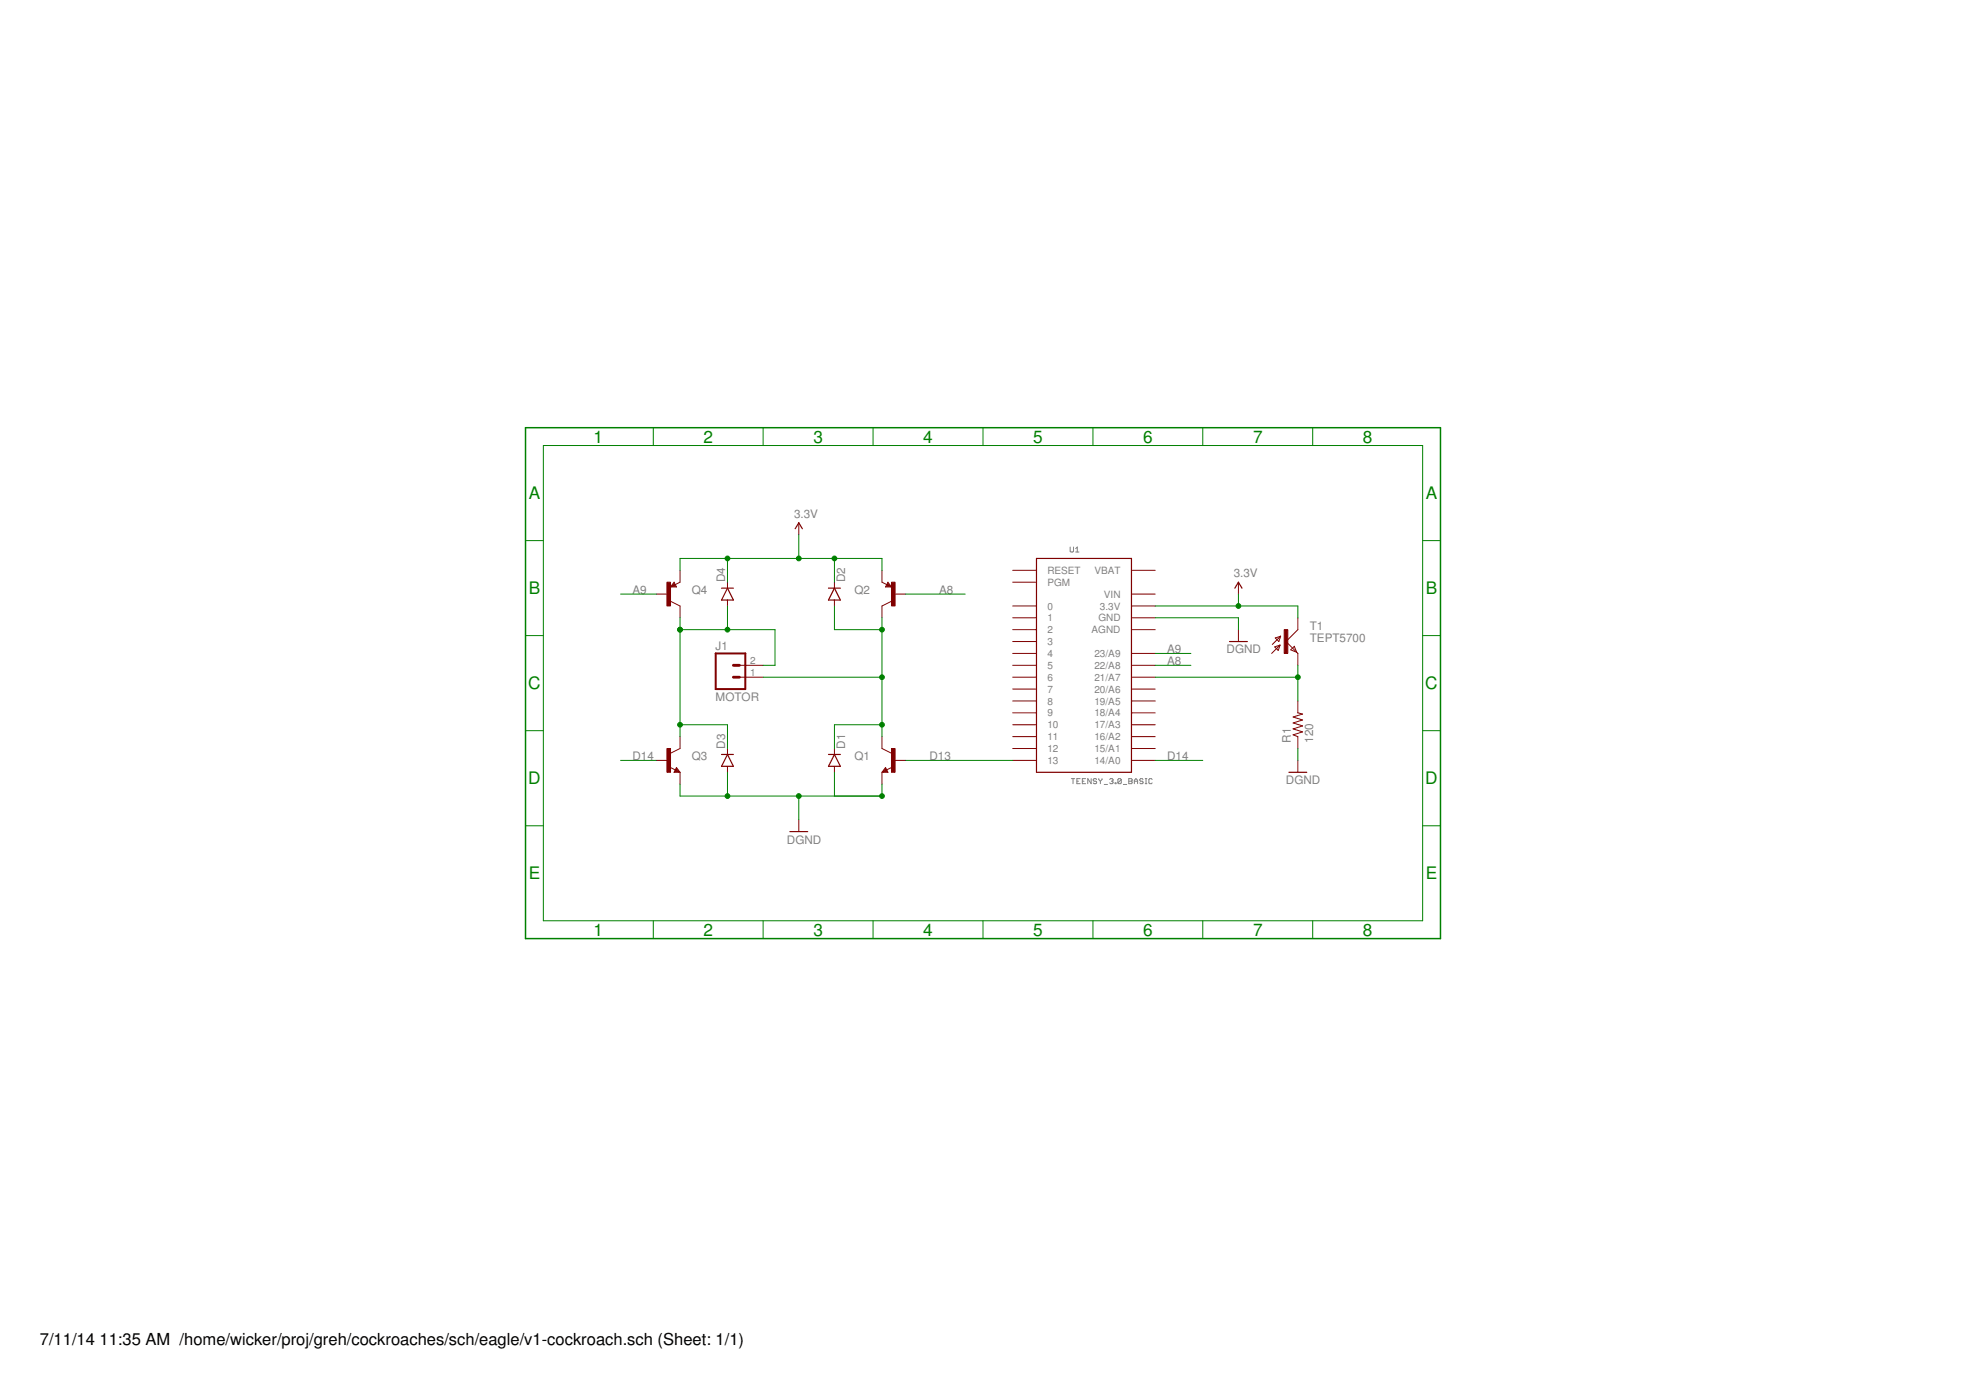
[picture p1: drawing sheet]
<svg xmlns="http://www.w3.org/2000/svg" width="420mm" height="297mm" viewBox="0 0 420 297" stroke-linecap="round" stroke-linejoin="round" font-family="sans-serif">
<g fill="none" stroke="#808080" stroke-width=".21">
<path d="M228.7 116.9v.9l.2 .2h.4l.1-.2v-.9M229.9 118h.7M229.9 117.2l.3-.3v1.1M229 166.4h.7M229.3 166.4v1.1M230.1 166.9h.4M230.8 166.4h-.7v1.1h.7M231.3 166.9h.4M232 166.4h-.7v1.1h.7M233.2 166.4v1.1l-.7-1.1v1.1M234.4 166.6l-.2-.2h-.4l-.2 .2 .2 .3h.4l.2 .2-.2 .4-.6-.2M234.8 166.4l.4 .5"/>
<path d="M235.2 166.9v.6M235.5 166.4l-.3 .5M236 167.6h.7M237.2 166.6l.1-.2h.4l.2 .2-.2 .3M237.5 166.9h.2M237.7 166.9l.2 .2-.2 .4h-.4l-.1-.2M238.3 167.3h.2v.2h-.2zM239.6 166.6l-.2-.2h-.3l-.2 .2v.7M239.6 166.6v.7l-.2 .2h-.3l-.2-.2M239.6 166.6l-.7 .7M240.1 167.6h.7M241.2 166.4h.6l.2 .2-.2 .3 .2 .4-.2 .2h-.6z"/>
<path d="M241.2 166.9h.6M242.4 166.9h.7M242.4 167.5v-.7l.4-.4 .3 .4v.7M244.3 166.6l-.2-.2h-.3l-.2 .4 .2 .1h.3l.2 .4-.2 .2h-.3l-.2-.2M244.8 166.4h.3M244.8 167.5h.3M244.9 166.4v1.1M246.2 166.6l-.1-.2h-.4l-.2 .2v.7l.2 .2h.4l.1-.2"/>
</g>
<g fill="none" stroke="#800000" stroke-width=".25">
<path d="M169.9 113l.8-1.3 .8 1.3M221.5 119.3h20.3v45.7h-20.3zM154.2 125.7h2.5M155.5 125.7l1.2 2.5h-2.5zM177.1 125.7h2.5M178.3 125.7l1.3 2.5h-2.5zM262.8 137.1h3.8M263.9 125.7l.8-1.3 .7 1.3M144.6 164.5l.1 .3h-.4l.3-.5 .5 .6h-.8M154.2 161.2h2.5M155.5 161.2l1.2 2.6h-2.5zM168.8 177.7h3.8"/>
<path d="M177.1 161.2h2.5M178.3 161.2l1.3 2.6h-2.5zM189.3 164.5l-.2 .3h.4l-.2-.5-.6 .6h.8M275.5 165h3.8"/>
</g>
<g fill="none" stroke="#800000" stroke-width=".21">
<path d="M170.7 111.7v2.6M140.3 127h2.5M143.3 128.5l2 1v2.5M143.6 125.2l.1 .1M143.7 125.1l.1 .2M143.8 124.9l.2 .4M143.9 124.8l.3 .5M144 124.6l.4 .7M144.1 124.4l.5 1h-1.3zM145.3 121.9v2.5l-2 1M155.5 124.4v1.3M155.5 128.2v1.3"/>
<path d="M178.3 124.4v1.3M178.3 128.2v1.3M188.5 121.9v2.5l2 1M189.8 124.4l.7 1h-1.2zM189.8 124.6l-.3 .7M189.9 124.8l-.3 .5M190 124.9l-.2 .4M190.1 125.1l-.1 .2M190.2 125.2l-.1 .1M190.5 128.5l-2 1v2.5M191 127h2.6M216.4 139.6h5.1"/>
<path d="M216.4 137.1h5.1M216.4 134.6h5.1M216.4 132h5.1M216.4 129.5h5.1M216.4 121.9h5.1M216.4 124.4h5.1M241.8 139.6h5.1M241.8 134.6h5.1M241.8 132h5.1M241.8 129.5h5.1M241.8 127h5.1M241.8 121.9h5.1"/>
<path d="M264.7 124.4v2.6M264.7 134.6v2.5M272.4 138.2l1.2-.3-.4 1.1zM272.5 136.3l1.2-.3-.4 1.1zM273.6 137.9l-1.8 1.7M273.7 136l-1.8 1.7M276.6 138.1l.5 1.3-1.3-.5zM277.4 132v2.6l-2.6 2.5 2.6 2.5v2.6M145.3 157.4v2.6l-2 1M155.5 160v1.2M158 144.7h5.1M158 142.2h5.1"/>
<path d="M178.3 160v1.2M188.5 157.4v2.6l2 1M216.4 160h5.1M216.4 157.4h5.1M216.4 154.9h5.1M216.4 152.3h5.1M216.4 149.8h5.1M216.4 147.3h5.1M216.4 144.7h5.1M216.4 142.2h5.1M241.8 160h5.1M241.8 157.4h5.1"/>
<path d="M241.8 154.9h5.1M241.8 152.3h5.1M241.8 149.8h5.1M241.8 147.3h5.1M241.8 144.7h5.1M241.8 142.2h5.1M277.4 149.8v2.5l1 .3-2 .6 2 .7-2 .6 2 .6-2 .7 2 .6-2 .6 1 .4v2.6M140.3 162.5h2.5M143.1 163.9l1.2 .6M144.6 164l.7 1h-1.2zM145.3 165v2.6M155.5 163.8v1.2"/>
<path d="M170.7 175.2v2.5M178.3 163.8v1.2M188.5 165v2.6M189.3 164l.5 1h-1.3zM190.7 163.9l-1.2 .6M191 162.5h2.6M216.4 162.5h5.1M241.8 162.5h5.1M277.4 162.5v2.5"/>
</g>
<g fill="#800000" stroke="#800000" stroke-width=".21">
<path d="M274.4 134.6h.8v5h-.8z"/>
<path d="M190.5 160h.8v5h-.8z"/>
<path d="M190.5 124.4h.8v5.1h-.8z"/>
<path d="M142.5 160h.8v5h-.8z"/>
<path d="M142.5 124.4h.8v5.1h-.8z"/>
</g>
<path d="M153 139.6h6.3v7.7h-6.3z" fill="none" stroke="#800000" stroke-width=".42"/>
<path d="M156.7 142.2h1.3M156.7 144.7h1.3" fill="none" stroke="#800000" stroke-width=".61"/>
<path d="M112.3 91.4h195.5v109.2h-195.5z" fill="none" stroke="#008000" stroke-width=".32"/>
<g fill="none" stroke="#008000" stroke-width=".21">
<path d="M116.1 95.2h187.9v101.6h-187.9zM139.6 91.4v3.8M163.1 91.4v3.8M186.6 91.4v3.8M210.1 91.4v3.8M233.6 91.4v3.8M257 91.4v3.8M280.5 91.4v3.8M112.3 115.5h3.8M155.5 119.3v5.1M170.7 114.3v5M178.3 119.3v5.1"/>
<path d="M304 115.5h3.8M112.3 135.8h3.8M132.6 127h7.7M145.3 121.9v-2.6h43.2v2.6M145.3 132v25.4M145.3 134.6h20.3v7.6h-2.5M155.5 129.5v5.1M178.3 129.5v5.1h10.2M188.5 132v25.4M193.6 127h12.7M246.9 129.5h30.5v2.5M246.9 132h17.8v2.6"/>
<path d="M246.9 139.6h7.6M264.7 127v2.5M304 135.8h3.8M112.3 156.1h3.8M145.3 154.9h10.2v5.1M163.1 144.7h25.4M188.5 154.9h-10.2v5.1M246.9 144.7h30.5M246.9 142.2h7.6M277.4 142.2v7.6M277.4 160v2.5M304 156.1h3.8"/>
<path d="M112.3 176.5h3.8M132.6 162.5h7.7M145.3 167.6v2.5h43.2v-2.5M155.5 165v5.1M170.7 170.1v5.1M178.3 165v5.1M193.6 162.5h22.8M246.9 162.5h10.1M304 176.5h3.8M139.6 196.8v3.8M163.1 196.8v3.8M186.6 196.8v3.8"/>
<path d="M210.1 196.8v3.8M233.6 196.8v3.8M257 196.8v3.8M280.5 196.8v3.8"/>
</g>
<g fill="#008000" stroke="#008000" stroke-width=".21">
<circle cx="264.7" cy="129.5" r=".51"/>
<circle cx="155.5" cy="119.3" r=".51"/>
<circle cx="178.3" cy="119.3" r=".51"/>
<circle cx="170.7" cy="119.3" r=".51"/>
<circle cx="155.5" cy="170.1" r=".51"/>
<circle cx="188.5" cy="170.1" r=".51"/>
<circle cx="170.7" cy="170.1" r=".51"/>
<circle cx="277.4" cy="144.7" r=".51"/>
<circle cx="145.3" cy="134.6" r=".51"/>
<circle cx="145.3" cy="154.9" r=".51"/>
<circle cx="155.5" cy="134.6" r=".51"/>
<circle cx="188.5" cy="144.7" r=".51"/>
<circle cx="188.5" cy="134.6" r=".51"/>
<circle cx="188.5" cy="154.9" r=".51"/>
</g>
<g font-size="3.7" fill="#008000">
<text x="126.8" y="94.6">1</text>
<text x="150.3" y="94.6">2</text>
<text x="173.8" y="94.6">3</text>
<text x="197.3" y="94.6">4</text>
<text x="220.8" y="94.6">5</text>
<text x="244.3" y="94.6">6</text>
<text x="267.8" y="94.6">7</text>
<text x="291.3" y="94.6">8</text>
<text x="113" y="106.7">A</text>
<text x="304.7" y="106.7">A</text>
<text x="113" y="127">B</text>
<text x="304.7" y="127">B</text>
<text x="112.9" y="147.3">C</text>
<text x="304.6" y="147.3">C</text>
<text x="112.9" y="167.6">D</text>
<text x="304.6" y="167.6">D</text>
<text x="113" y="187.9">E</text>
<text x="304.7" y="187.9">E</text>
<text x="126.8" y="200">1</text>
<text x="150.3" y="200">2</text>
<text x="173.8" y="200">3</text>
<text x="197.3" y="200">4</text>
<text x="220.8" y="200">5</text>
<text x="244.3" y="200">6</text>
<text x="267.8" y="200">7</text>
<text x="291.3" y="200">8</text>
</g>
<g font-size="3.5">
<text x="8.5" y="287.5">7/11/14</text>
<text x="21.3" y="287.5">11:35 AM /home/wicker/proj/greh/cockroaches/sch/eagle/v1-cockroach.sch (Sheet: 1/1)</text>
</g>
<g font-size="2.5" fill="#808080">
<text x="169.7" y="110.7">3.3V</text>
<text x="155" y="124.4" transform="rotate(-90 155 124.4)">D4</text>
<text x="180.6" y="124.4" transform="rotate(-90 180.6 124.4)">D2</text>
<text x="263.7" y="123.4">3.3V</text>
<text x="135.2" y="126.9">A9</text>
<text x="147.9" y="126.9">Q4</text>
<text x="182.6" y="126.9">Q2</text>
<text x="200.7" y="126.9">A8</text>
<text x="279.9" y="137.1">TEPT5700</text>
<text x="279.9" y="134.6">T1</text>
<text x="152.9" y="138.9">J1</text>
<text x="249.4" y="142.2">A8</text>
<text x="249.4" y="139.6">A9</text>
<text x="262.1" y="139.6">DGND</text>
<text x="152.9" y="149.8">MOTOR</text>
<text x="155" y="160" transform="rotate(-90 155 160)">D3</text>
<text x="180.6" y="160" transform="rotate(-90 180.6 160)">D1</text>
<text x="275.9" y="158.7" transform="rotate(-90 275.9 158.7)">R1</text>
<text x="280.7" y="158.7" transform="rotate(-90 280.7 158.7)">120</text>
<text x="135.2" y="162.5">D14</text>
<text x="147.9" y="162.5">Q3</text>
<text x="182.6" y="162.5">Q1</text>
<text x="198.6" y="162.5">D13</text>
<text x="249.4" y="162.5">D14</text>
<text x="274.8" y="167.6">DGND</text>
<text x="168.2" y="180.3">DGND</text>
</g>
<g font-size="2.1" fill="#808080">
<text x="223.8" y="122.6">RESET</text>
<text x="223.8" y="125.2">PGM</text>
<text x="233.9" y="122.6">VBAT</text>
<text x="223.8" y="130.2">0</text>
<text x="235.1" y="130.2">3.3V</text>
<text x="235.9" y="127.7">VIN</text>
<text x="223.8" y="137.9">3</text>
<text x="223.8" y="135.3">2</text>
<text x="223.8" y="132.8">1</text>
<text x="233.3" y="135.3">AGND</text>
<text x="234.7" y="132.8">GND</text>
<text x="160.4" y="141.8">2</text>
<text x="223.8" y="142.9">5</text>
<text x="223.8" y="140.4">4</text>
<text x="233.9" y="140.4">23/A9</text>
<text x="233.9" y="142.9">22/A8</text>
<text x="160.4" y="144.4">1</text>
<text x="223.8" y="148">7</text>
<text x="223.8" y="145.5">6</text>
<text x="233.9" y="145.5">21/A7</text>
<text x="233.9" y="148">20/A6</text>
<text x="223.8" y="155.6">10</text>
<text x="223.8" y="153.1">9</text>
<text x="223.8" y="150.6">8</text>
<text x="233.9" y="150.6">19/A5</text>
<text x="233.9" y="153.1">18/A4</text>
<text x="233.9" y="155.6">17/A3</text>
<text x="223.8" y="160.7">12</text>
<text x="223.8" y="158.2">11</text>
<text x="233.9" y="158.2">16/A2</text>
<text x="233.9" y="160.7">15/A1</text>
<text x="223.8" y="163.3">13</text>
<text x="233.9" y="163.3">14/A0</text>
</g>
</svg>
